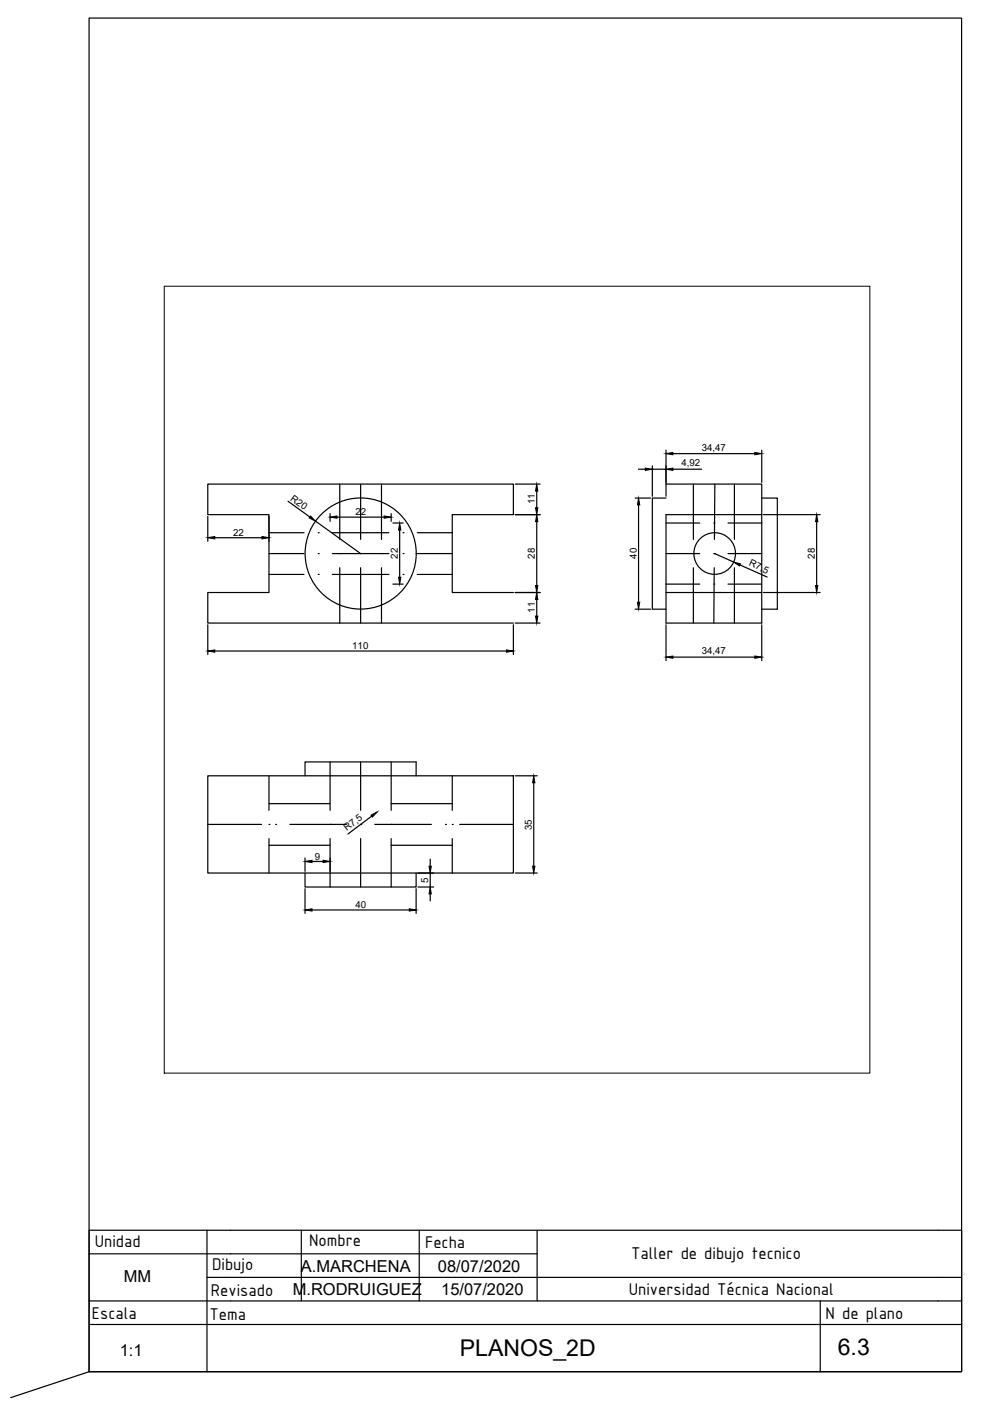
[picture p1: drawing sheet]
<svg xmlns="http://www.w3.org/2000/svg" width="210mm" height="297mm" viewBox="0 0 210 297" stroke-linecap="round" stroke-linejoin="round" font-family="sans-serif">
<!-- layer: 0 -->
<g fill="none" stroke="#000" stroke-width=".25">
<path d="M141.2 102.6h20.3v6.5h-20.3v23h20.3v-23M141.2 105.6h-2.9v23.6h2.9M161.5 105.6h3.3v23.6h-3.3M108.8 125.6h-12.9v-16.5h12.9v-6.5h-64.7v6.5h12.9v16.5h-12.9v6.5h64.7M141.2 125.6h20.3M44.1 164.5h64.7v20.6h-64.7zM64.7 164.5v-3h23.5v3M64.7 185.1v3h23.5v-3M18.9 265.8h95M18.9 275.8h180M43.9 270.8h155M43.9 260.8v30"/>
<path d="M63.9 260.8v15M88.9 260.8v15M113.9 260.8v15M198.9 260.8h-180v30M18.9 280.8h180"/>
<circle cx="76.5" cy="117.4" r="11.8"/>
<circle cx="151.5" cy="117.4" r="4.4"/>
</g>
<!-- layer: Ocultas -->
<g fill="none" stroke="#000" stroke-width=".25">
<path d="M57 117.4h7.5M57 112.9h7.5M67.5 117.4h.1M67.5 112.9h.1M70.4 117.4h12.1M70.4 112.9h12.1M72 117.4h.1M72 102.6v11.8M76.5 117.4h.1M76.5 102.6v11.8M80.9 117.4h.1M80.9 102.6v11.8"/>
<path d="M85.5 117.4h.1M85.5 112.9h.1M88.5 117.4h7.4M88.5 112.9h7.4M141.2 117.4h7.2M141.2 110.9h7.2M147 117.4h.1M147 102.6v11.8M151.3 117.4h.1M151.3 110.9h.1M151.5 117.4h.1M151.6 102.6l-.1 11.8"/>
<path d="M154.4 117.4h7.1M154.4 110.9h7.1M155.7 117.4h.1M155.7 102.6v11.8M57 121.8h7.5M67.5 121.8h.1M70.4 121.8h12.1M72 120.4v11.7M76.5 120.4v11.7M80.9 120.4v11.7M85.5 121.8h.1M88.5 121.8h7.4"/>
<path d="M141.2 123.8h7.2M147 120.4v11.7M151.3 123.8h.1M151.4 120.4l-.1 11.7M154.4 123.8h7.1M155.7 120.4v11.7M44.1 174.8h11.4M57 174.8h.1M57 164.5v7.3M57 177.8v7.3M57 170.4h13M57 179.2h13"/>
<path d="M58.4 174.8h.1M61.5 174.8h12M70 174.8h.1M70 161.5v10.3M70 177.8v10.3M76.5 174.8h.1M76.5 161.5v10.3M76.5 177.8v10.3M79.5 174.8h12M82.9 174.8h.1M82.9 161.5v10.3M82.9 177.8v10.3"/>
<path d="M82.9 170.4h13M82.9 179.2h13M94.5 174.8h.1M95.9 174.8h.1M95.9 164.5v7.3M95.9 177.8v7.3M97.5 174.8h11.3"/>
</g>
<!-- layer: Cotas -->
<g fill="none" stroke="#000" stroke-width=".25">
<path d="M135.4 99.5h1.4M138.3 98.8v6.4M138.3 99.5h2.9M141.2 95.4v9.8M142.7 99.5h6.1M142.7 96.2h17.3M161.5 95.4v6.9M44.1 109.5v5.2M45.5 114h10M57 109.5v5.2M61.1 106.3l4.6 3.3M66.9 110.5l9.6 6.9"/>
<path d="M70 108.9v1.6M71.4 109.6h10.1M82.9 108.9v1.6M83.3 110.9h2.2M84.7 112.4v10M109.2 102.6h5.3M109.2 109.1h5.3M113.8 104.1v3.6M113.8 110.6v13.5M134.7 105.6h3.2M135.4 107.1v20.6M151.5 117.4l4.1 1.8"/>
<path d="M156.9 119.8l5.8 2.5M161.9 109.1h12M173.2 110.6v13.5M44.1 132.5v6.3M45.5 138h61.9M83.3 123.8h2.2M108.8 132.5v6.3M109.2 125.6h5.3M109.2 132.1h5.3M113.8 127.1v3.5M134.7 129.2h3.2M141.2 132.5v7.6"/>
<path d="M142.7 139.3h17.3M161.5 132.5v7.6M161.9 125.6h12M78.8 173l-5 3.8M109.2 164.5h4.7M113.2 166v17.6M64.7 181.9v2.8M64.7 188.4v5.3M66.2 192.9h20.6M66.2 182.6h2.3M70 181.9v2.8M88.2 188.4v5.3"/>
<path d="M88.6 185.1h3.4M88.6 188.1h3.4M91.2 182.2v1.4M91.2 185.1v3M91.2 189.5v1.5M109.2 185.1h4.7M18.9 290.8v-287h185v287h-185l-16.6 5.5"/>
</g>
<g fill="#000" stroke="#000" stroke-width=".21">
<path d="M136.8 99.3l1.5 .2-1.5 .2zM141.2 99.5l1.5-.2v.4zM141.2 96.2l1.5-.3v.5zM160 95.9l1.5 .3-1.5 .2zM44.1 114l1.4-.3v.6zM55.5 113.7l1.5 .3-1.5 .3zM65.9 109.4l1 1.1-1.3-.7zM70 109.6l1.4-.2v.5zM81.5 109.4l1.4 .2-1.4 .3zM84.7 110.9l.3 1.5h-.5zM113.8 102.6l.2 1.5h-.5zM113.5 107.7h.5l-.2 1.4z"/>
<path d="M113.8 109.1l.2 1.5h-.5zM135.4 105.6l.2 1.5h-.4zM155.6 119.2l1.4 .3-.2 .5zM173.2 109.1l.2 1.5h-.5zM44.1 138l1.4-.2v.5zM84.5 122.4h.5l-.3 1.4zM107.4 137.8l1.4 .2-1.4 .3zM113.5 124.1h.5l-.2 1.5zM113.8 125.6l.2 1.5h-.5zM113.5 130.6h.5l-.2 1.5zM135.2 127.7h.4l-.2 1.5zM141.2 139.3l1.5-.2v.5z"/>
<path d="M160 139.1l1.5 .2-1.5 .3zM172.9 124.1h.5l-.2 1.5zM78.7 172.8l1.3-.7-1 1.1zM113.2 164.5l.2 1.5h-.5zM64.7 192.9l1.5-.2v.5zM64.7 182.6l1.5-.2v.5zM68.5 182.4l1.5 .2-1.5 .3zM86.8 192.7l1.4 .2-1.4 .3zM91 183.6h.4l-.2 1.5zM91.2 188.1l.2 1.4h-.4zM112.9 183.6h.5l-.2 1.5z"/>
</g>
<!-- layer: CajetinLine -->
<path d="M173.9 275.8v15M198.9 270.8h5v20h-185M198.9 260.8h5v10M198.9 275.8h5M198.9 280.8h5" fill="none" stroke="#000" stroke-width=".25"/>
<!-- layer: Cotas -->
<path d="M34.8 60.7h149.6v166.8h-149.6z" fill="none" stroke="#000" stroke-width=".21"/>
<g font-size="4.9">
<text x="97.5" y="287.5">PLANOS_2D</text>
<text x="177.6" y="287.2">6.3</text>
</g>
<g font-size="3.9">
<text x="20.1" y="264.5">Unidad</text>
<text x="45" y="269.4">Dibujo</text>
<text x="65.6" y="264.2">Nombre</text>
<text x="90.1" y="264.5">Fecha</text>
<text x="133.8" y="267">Taller de dibujo tecnico</text>
<text x="44.7" y="274.7">Revisado</text>
<text x="133.3" y="274.5">Universidad Técnica Nacional</text>
<text x="19.5" y="279.7">Escala</text>
<text x="44.4" y="280">Tema</text>
<text x="175.1" y="279.5">N de plano</text>
</g>
<g font-size="3.5">
<text x="63.8" y="269.7">A.MARCHENA</text>
<text x="92.8" y="269.8">08/07/2020</text>
<text x="26.3" y="271.8">MM</text>
<text x="62.1" y="274.5">M.RODRUIGUEZ</text>
<text x="93.5" y="274.6">15/07/2020</text>
<text x="25.4" y="287.5">1:1</text>
</g>
<g font-size="2.1">
<text x="148.8" y="95.5">34,47</text>
<text x="144.5" y="98.8">4,92</text>
<text x="61.5" y="106.1" transform="rotate(36 61.5 106.1)">R20</text>
<text x="113.4" y="107" transform="rotate(-90 113.4 107)">11</text>
<text x="49.4" y="113.6">22</text>
<text x="75.3" y="109.3">22</text>
<text x="84.4" y="118.5" transform="rotate(-90 84.4 118.5)">22</text>
<text x="113.4" y="118.5" transform="rotate(-90 113.4 118.5)">28</text>
<text x="135" y="118.5" transform="rotate(-90 135 118.5)">40</text>
<text x="158.7" y="119.9" transform="rotate(24 158.7 119.9)">R7,5</text>
<text x="172.8" y="118.5" transform="rotate(-90 172.8 118.5)">28</text>
<text x="113.4" y="129.9" transform="rotate(-90 113.4 129.9)">11</text>
<text x="74.7" y="137.6">110</text>
<text x="148.8" y="138.7">34,47</text>
<text x="73.5" y="176.2" transform="rotate(-37 73.5 176.2)">R7,5</text>
<text x="112.8" y="176" transform="rotate(-90 112.8 176)">35</text>
<text x="66.8" y="182.2">9</text>
<text x="90.8" y="187.2" transform="rotate(-90 90.8 187.2)">5</text>
<text x="75.4" y="192.5">40</text>
</g>
</svg>
